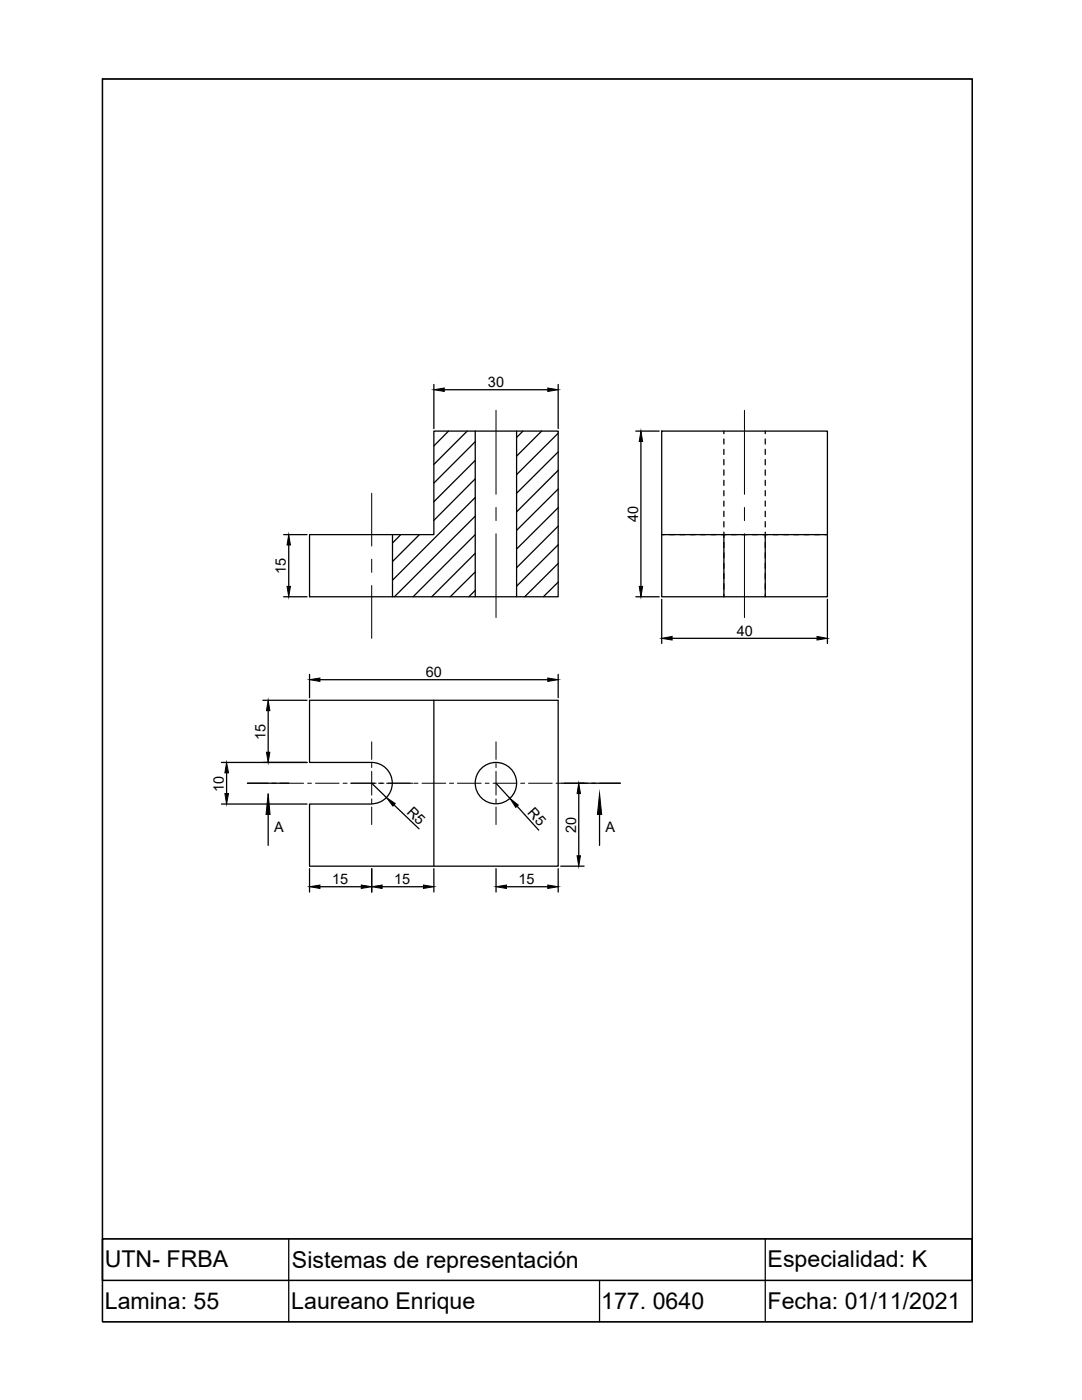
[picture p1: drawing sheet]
<svg xmlns="http://www.w3.org/2000/svg" width="216mm" height="279mm" viewBox="0 0 216 279" stroke-linecap="round" stroke-linejoin="round" font-family="sans-serif">
<!-- layer: 0 -->
<g fill="none" stroke="#000" stroke-width=".25">
<path d="M20.4 15.8h173.6v239.7v-8.3h-173.6v8.3h173.6v8.3h-173.6zM86.6 76.7v8.8M88.6 77.8h20.7M111.4 76.7v8.8M89.5 86l-2.9 3M93.2 86l-6.6 6.7M94.8 88.2l-8.2 8.2M94.8 91.9l-8.2 8.2M94.8 95.6l-8.2 8.3M94.8 99.3l-16.4 16.4M94.8 86v33.1M103.1 86v33.1"/>
<path d="M104.4 86l-1.3 1.3M108.1 86l-5 5M111.4 86.5l-8.3 8.2M111.4 90.2l-8.3 8.2M111.4 93.9l-8.3 8.3M111.4 97.6l-8.3 8.2M126.9 86h4.6M127.9 88.1v28.9M132 86h33.1v33.1h-33.1zM56.6 119.1h4.7M56.6 106.7h4.7M57.6 108.8v8.2"/>
<path d="M61.8 106.7h24.8v-20.7h24.8v33.1h-49.6zM78.3 106.7v12.4M80 106.7l-1.6 1.6M83.7 106.7l-5.3 5.3M94.8 103l-16.1 16.1M94.8 106.7l-12.4 12.4M94.8 110.4l-8.7 8.7M94.8 114.1l-5 5M94.8 117.8l-1.2 1.3M111.4 101.3l-8.3 8.3M111.4 105l-8.3 8.3M111.4 108.7l-8.3 8.3"/>
<path d="M111.4 112.5l-6.7 6.6M111.4 116.2l-3 2.9M126.9 119.1h4.6M132 106.7h33.1M132 119.6v8.8M144.4 106.7v12.4M152.7 106.7v12.4M165.1 119.6v8.8M52.5 139.8h8.8M61.8 134.6v4.6M63.8 135.7h45.5M86.6 139.8v33.1"/>
<path d="M111.4 134.6v4.6M134.1 127.4h28.9M44.2 152.2h17.1M45.2 154.2v4.2M49.4 156.3h8.2M53.5 141.8v8.3M74.1 152.2a4.1 4.1 0 0 1 4.2 4.1 4.1 4.1 0 0 1-4.2 4.1M74.2 152.2h-12.4v-12.4h49.6v33.1h-49.6v-12.4h12.4M74.2 156.3l2.9 2.9M99 156.3l2.8 3.1M111.9 156.3h11.9M115.5 158.4v12.4"/>
<path d="M44.2 160.5h17.1M53.5 162.5v6.2M61.8 173.4v4.6M63.8 177h8.3M74.2 173.4v4.6M76.2 177h8.3M78.6 160.6l5 4.8M86.6 173.4v4.6M99 173.4v4.6M101 177h8.3M103.2 160.9l4.3 4.8M111.4 173.4v4.6"/>
<path d="M111.9 172.9h4.6M119.6 162.5v6.2M57.6 247.2v16.6M119.6 255.5v8.3M152.7 247.2v16.6"/>
<circle cx="99" cy="156.3" r="4.1"/>
</g>
<!-- layer: Lineas invisibles -->
<g fill="none" stroke="#000" stroke-width=".25">
<path d="M144.4 86v.5M144.4 87.6v1M144.4 89.7v1M144.4 91.7v1.1M144.4 93.8v1M144.4 95.9v1M144.4 97.9v1M152.7 86v.5M152.7 87.6v1M152.7 89.7v1M152.7 91.7v1.1M152.7 93.8v1"/>
<path d="M152.7 95.9v1M152.7 97.9v1M132 106.7h.5M133.6 106.7h1M135.6 106.7h1.1M137.7 106.7h1M139.8 106.7h1M141.9 106.7h1M143.9 106.7h1M144.4 100v1M144.4 102v1.1M144.4 104.1v1.1"/>
<path d="M144.4 106.2v1M144.4 108.3v1M144.4 110.3v1.1M144.4 112.4v1M144.4 114.4v1.1M144.4 116.5v1.1M144.4 118.6v.5M146 106.7h1M148 106.7h1.1M150.1 106.7h1M152.2 106.7h1M152.7 100v1"/>
<path d="M152.7 102v1.1M152.7 104.1v1.1M152.7 106.2v1M152.7 108.3v1M152.7 110.3v1.1M152.7 112.4v1M152.7 114.4v1.1M152.7 116.5v1.1M152.7 118.6v.5M154.3 106.7h1M156.3 106.7h1.1M158.4 106.7h1"/>
<path d="M160.4 106.7h1.1M162.5 106.7h1M164.6 106.7h.5"/>
</g>
<!-- layer: 0 -->
<g fill="#000" stroke="#000" stroke-width=".2">
<path d="M86.6 77.8l2-.4v.7zM109.3 77.4l2.1 .4-2.1 .3zM127.9 86l.3 2.1h-.6zM57.3 117h.7l-.4 2.1zM57.6 106.7l.4 2.1h-.7zM127.6 117h.6l-.3 2.1zM61.8 135.7l2-.4v.7zM109.3 135.3l2.1 .4-2.1 .3zM132 127.4l2.1-.4v.7zM163 127l2.1 .4-2.1 .3zM45.2 152.2l.4 2h-.7zM44.9 158.4h.7l-.4 2.1z"/>
<path d="M53.5 139.8l.3 2h-.6zM53.2 150.1h.6l-.3 2.1zM115.5 156.3l.3 2.1h-.7zM53.5 158.4l.4 4.1h-.8zM61.8 177l2-.4v.7zM72.1 176.6l2.1 .4-2.1 .3zM74.2 177l2-.4v.7zM77.1 159.2l1.8 1.2-.5 .5zM84.5 176.6l2.1 .4-2.1 .3zM99 177l2-.4v.7zM101.8 159.4l1.6 1.3-.5 .4zM109.3 176.6l2.1 .4-2.1 .3z"/>
<path d="M115.1 170.8h.7l-.3 2.1zM119.6 158.4l.5 4.1h-.9z"/>
</g>
<!-- layer: Lineas de cortes -->
<g fill="none" stroke="#000" stroke-width=".2">
<path d="M74.2 98.4v10.6M99 81.9v16.8M148.5 81.9v16.8M74.2 111.6v2.6M74.2 116.9v10.5M99 101.3v2.6M99 106.5v16.7M148.5 101.3v2.6M148.5 106.5v16.7M49.4 156.3h4.1M54.3 156.3h.8M55.8 156.3h4.8"/>
<path d="M61.4 156.3h.7M62.9 156.3h4.7M68.5 156.3h.8M70 156.3h5.1M74.2 148.1v3.5M74.2 152.4v.8M74.2 153.9v4.8M74.2 159.4v.8M75.5 156.3h1.1M77.1 156.3h5.3M82.6 156.3h.8M84.2 156.3h4.7"/>
<path d="M89.7 156.3h.8M91.3 156.3h4.7M96.8 156.3h.8M98.4 156.3h4.7M99 148.1v3.5M99 152.4v.8M99 153.9v4.8M99 159.4v.8M103.9 156.3h.8M105.5 156.3h4.7M111 156.3h.8M112.6 156.3h4.7"/>
<path d="M118.1 156.3h.7M119.6 156.3h4.2M74.2 161.1v3.5M99 161.1v3.5"/>
</g>
<g font-size="4.6">
<text x="20.9" y="253">UTN- FRBA</text>
<text x="58.3" y="253">Sistemas de representación</text>
<text x="153.2" y="253">Especialidad: K</text>
<text x="20.9" y="261.3">Lamina: 55</text>
<text x="58.1" y="261.3">Laureano Enrique</text>
<text x="120" y="261.2">177. 0640</text>
<text x="153.2" y="261.3">Fecha: 01/11/2021</text>
</g>
<g font-size="2.9">
<text x="97.4" y="77.2">30</text>
<text x="127.3" y="104.1" transform="rotate(-90 127.3 104.1)">40</text>
<text x="57.1" y="114.6" transform="rotate(-90 57.1 114.6)">15</text>
<text x="147" y="126.8">40</text>
<text x="85" y="135.1">60</text>
<text x="53" y="147.7" transform="rotate(-90 53 147.7)">15</text>
<text x="44.7" y="158" transform="rotate(-90 44.7 158)">10</text>
<text x="54.7" y="166">A</text>
<text x="81" y="162.2" transform="rotate(44 81 162.2)">R5</text>
<text x="105.2" y="162.2" transform="rotate(48 105.2 162.2)">R5</text>
<text x="114.9" y="166.2" transform="rotate(-90 114.9 166.2)">20</text>
<text x="120.8" y="166">A</text>
<text x="66.3" y="176.4">15</text>
<text x="78.7" y="176.4">15</text>
<text x="103.5" y="176.4">15</text>
</g>
</svg>
